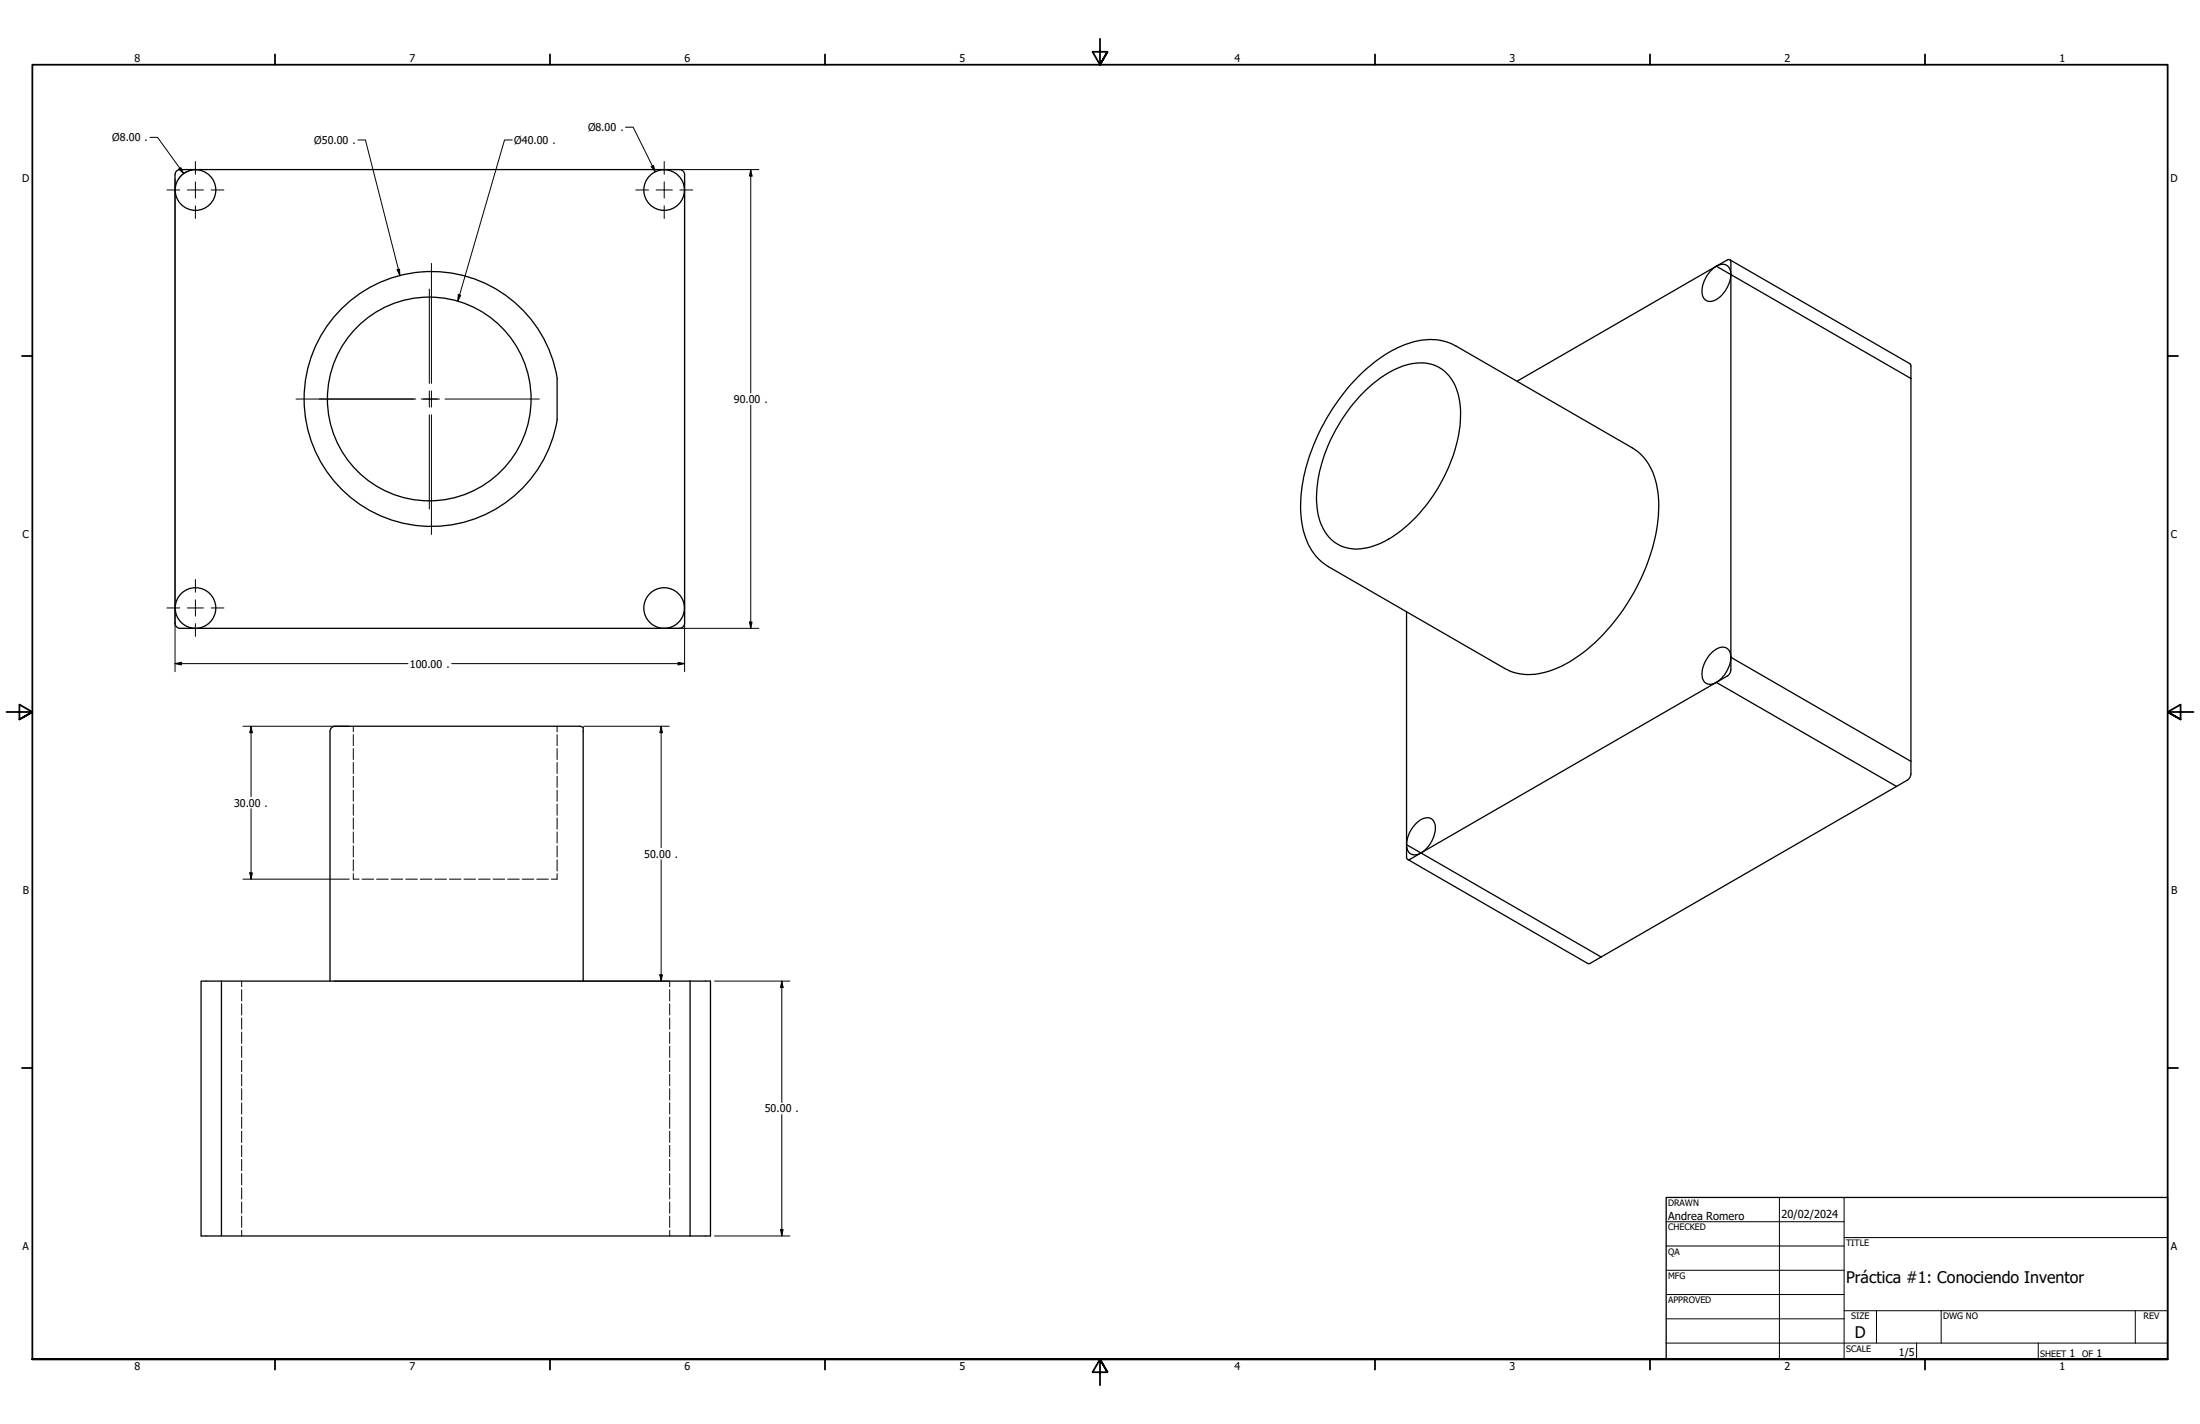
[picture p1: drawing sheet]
<svg xmlns="http://www.w3.org/2000/svg" width="864mm" height="559mm" viewBox="0 0 864 559" stroke-linecap="round" stroke-linejoin="round" font-family="sans-serif">
<!-- layer: Hidden (ANSI) -->
<g fill="none" stroke="#000" stroke-width=".39">
<path d="M138.7 285v2.2M138.7 288.3v4.3M138.7 293.8v4.3M138.7 299.2v4.3M218.7 285v2.2M218.7 288.3v4.3M218.7 293.8v4.3M218.7 299.2v4.3M138.7 304.6v4.4M138.7 310.1v4.4M138.7 315.5v4.4M218.7 304.6v4.4"/>
<path d="M218.7 310.1v4.4M218.7 315.5v4.4M138.7 321v4.4M138.7 326.5v4.3M138.7 331.9v4.4M138.7 337.4v4.4M218.7 321v4.4M218.7 326.5v4.3M218.7 331.9v4.4M218.7 337.4v4.4M138.7 342.8v2.2h2.3M142.1 345h4.6"/>
<path d="M147.8 345h4.6M153.5 345h4.6M159.3 345h4.5M165 345h4.5M170.7 345h4.6M176.4 345h4.6M182.1 345h4.6M187.8 345h4.6M193.5 345h4.6M199.3 345h4.5M205 345h4.5M210.7 345h4.6"/>
<path d="M218.7 342.8v2.2h-2.3M94.9 385v2.2M94.9 388.4v4.4M94.9 393.9v4.4M94.9 399.5v4.4M262.9 385v2.2M262.9 388.4v4.4M262.9 393.9v4.4M262.9 399.5v4.4M94.9 405v4.4M94.9 410.5v4.5M94.9 416.1v4.5"/>
<path d="M262.9 405v4.4M262.9 410.5v4.5M262.9 416.1v4.5M94.9 421.6v4.5M94.9 427.2v4.5M94.9 432.8v4.4M94.9 438.3v4.5M262.9 421.6v4.5M262.9 427.2v4.5M262.9 432.8v4.4M262.9 438.3v4.5M94.9 443.9v4.4"/>
<path d="M94.9 449.5v4.4M94.9 455v4.4M262.9 443.9v4.4M262.9 449.5v4.4M262.9 455v4.4M94.9 460.6v4.4M94.9 466.1v4.4M94.9 471.7v4.4M94.9 477.2v4.4M262.9 460.6v4.4M262.9 466.1v4.4M262.9 471.7v4.4"/>
<path d="M262.9 477.2v4.4M94.9 482.8v2.2M262.9 482.8v2.2"/>
</g>
<!-- layer: Visible (ANSI) -->
<g fill="none" stroke="#000" stroke-width=".51">
<path d="M70.7 66.5l-1.4 .6-.6 1.5v176l.6 1.4 1.4 .6M70.7 66.5h196l1.4 .6 .6 1.4v176.1l-.6 1.4-1.4 .6h-196M260.7 66.6a8 8 0 0 0-7.1 11.7 8 8 0 0 0 13.6 .9 8 8 0 0 0-5.4-12.5l-1.1-.1M673.7 104.5a3.5 3.5 0 0 1 4.1-.4 3.5 3.5 0 0 1 1.6 3.7M673.7 104.5a12.1 12.1 0 0 0-5.4 11.5 3.5 3.5 0 0 0 6 1.2 13 13 0 0 0 5.1-9.4M673.7 104.5l4.3-2.5a.87 .87 0 0 1 1-.1 .87 .87 0 0 1 .4 .9v160.1a3.1 3.1 0 0 1-1.4 2.4l-4.3 2.5M673.7 104.5l5.7 3.3M673.7 104.5l-78.2 45.1M679 101.9l70.7 40.8 .4 .7v160.3a3 3 0 0 1-1.4 2.4l-4.2 2.5M679.4 107.8l70.7 40.7M218.7 148.6v16M218.7 148.6a50 50 0 0 0-76.6-33.9 50 50 0 0 0 0 83.8 50 50 0 0 0 76.6-33.9"/>
<path d="M534.2 146.7a45.5 45.5 0 0 1 23.9-13.2 21 21 0 0 1 13.4 2.3l69.3 40a22.4 22.4 0 0 1 9.9 17 66.9 66.9 0 0 1-9.4 39.9 69.7 69.7 0 0 1-29.4 29.2 23.3 23.3 0 0 1-21.1 .5l-69.3-40a24.2 24.2 0 0 1-10.8-19.9 69.8 69.8 0 0 1 12.5-42.4l1.1-1.4a74 74 0 0 1 9.9-12zM535.8 153.4a36.2 36.2 0 0 1 19.7-10.8 14.9 14.9 0 0 1 17 12.3 47.5 47.5 0 0 1-4.7 30.3 58.2 58.2 0 0 1-25.3 27.7 18.9 18.9 0 0 1-16.8 1 18.1 18.1 0 0 1-8.7-15.5 57.2 57.2 0 0 1 11.1-35.7l3.1-4.2zM552.1 240v96.4a.88 .88 0 0 0 .5 .8 .88 .88 0 0 0 .9 0l120.2-69.4M671.1 257a6.5 6.5 0 0 1 6.3-2.9 4.7 4.7 0 0 1 1.8 5.9 11.5 11.5 0 0 1-7.6 8.5 3.4 3.4 0 0 1-3.5-4 13.2 13.2 0 0 1 3-7.5zM679.4 257.9l70.7 40.9M673.7 267.8l70.8 40.8M129.5 287v98M131.5 285l-1.4 .6-.6 1.4M131.6 285h95.9M227.6 285l1.3 .5M228.9 285.6v99.4M744.5 308.6l-116 66.9"/>
<path d="M552.1 331.5l76.4 44M552.6 337.2l70.7 40.9h.7l4.5-2.6M556.1 322.9a4.5 4.5 0 0 1 6.4-1.1 8.1 8.1 0 0 1-.7 8.7 7.9 7.9 0 0 1-7.1 4.9 4.1 4.1 0 0 1-2.4-5.3 12.8 12.8 0 0 1 3.8-7.2zM78.9 385h200v100h-200zM86.9 385v100M270.9 385v100"/>
<circle cx="76.7" cy="74.6" r="8"/>
<circle cx="168.5" cy="156.6" r="40"/>
<circle cx="76.7" cy="238.6" r="8"/>
<circle cx="260.7" cy="238.6" r="8"/>
</g>
<!-- layer: Border (ANSI) -->
<g fill="none" stroke="#000" stroke-width=".7">
<path d="M431.8 15.2v10.2l-2.9-5.1h5.8l-2.9 5.1 2.9-5.1M107.9 21.3v4.1M215.9 21.3v4.1M323.8 21.3v4.1M539.8 21.3v4.1M647.7 21.3v4.1M755.6 21.3v4.1M8.6 139.7h4.1M850.9 139.7h4.1M2.5 279.4h10.2l-5.1-2.9v5.8l5.1-2.9-5.1 2.9M861.1 279.4h-10.2l5.1-2.9v5.8l-5.1-2.9 5.1 2.9M8.6 419.1h4.1"/>
<path d="M850.9 419.1h4.1M12.7 533.4v-508h838.2v508h-838.2h838.2M107.9 533.4v4.1M215.9 533.4v4.1M323.8 533.4v4.1M434.7 538.5l-2.9-5.1 2.9 5.1h-5.8l2.9-5.1v10.2M539.8 533.4v4.1M647.7 533.4v4.1M755.6 533.4v4.1"/>
</g>
<!-- layer: Title (ANSI) -->
<g fill="none" stroke="#000" stroke-width=".39">
<path d="M654 479.4h69.9M698.5 469.9v63.5M723.9 469.9v63.5M654 488.9h69.9M654 498.5h69.9M723.9 485.6h127M654 508h69.9M654 517.5h69.9M723.9 514.3h127M736.6 514.3v12.7M762 514.3v12.7M838.2 514.3v12.7"/>
<path d="M654 527h196.9M752.3 527v6.4M800.1 527v6.4"/>
</g>
<path d="M654 469.9h196.9v63.5h-196.9z" fill="none" stroke="#000" stroke-width=".51"/>
<!-- layer: Dimension (ANSI) -->
<g fill="none" stroke="#000" stroke-width=".39">
<path d="M58.9 53.9h2.9l10.3 14.2M140.5 54.9h2.9l13.6 53.2M201.1 54.9h-3l-18.4 63.3M245.6 49.9h2.9l8.7 17.5M68.7 70.2v4.3M68.7 74.7v163.7M70.2 66.4l.8-.6 1.1 2.3zM75.2 66.8a8 8 0 0 0-5.3 3.6M255.7 65.4l.8-.4 .7 2.4zM262.3 66.5h35.6M268.7 70.2v4.3M268.7 74.7v188.9"/>
<path d="M294.7 66.5l.5 2.6h-1zM294.7 66.5v87.7M155.9 105.9l.9-.3 .2 2.5zM179.9 115.6l.9 .3-1.1 2.3zM294.7 158.9v87.7M68.7 238.7v24.9M262.3 246.6h35.6M266.2 259.9l2.5 .5-2.5 .5zM294.2 244.1h1l-.5 2.5zM68.7 260.4l2.5-.5v1zM68.7 260.4h91.4M177.3 260.4h91.4"/>
<path d="M95.4 285h41.7M98.6 285l.5 2.5h-1.1zM98.6 285v27.6M229.1 285h33.6M259.5 285l.5 2.5h-1zM259.5 285v47.6M98.6 317.4v27.6M259.5 337.4v47.6M95.4 345h41.7M98 342.5h1.1l-.5 2.5zM131.1 385h131.6M259 382.5h1l-.5 2.5z"/>
<path d="M280.5 385h29.6M306.9 385l.5 2.5h-1zM306.9 385v47.6M306.9 437.4v47.6M280.5 485h29.6M306.4 482.5h1l-.5 2.5z"/>
</g>
<g fill="#000">
<path d="M70.2 66.4l.8-.6 1.1 2.3zM255.7 65.4l.8-.4 .7 2.4zM294.7 66.5l.5 2.6h-1zM155.9 105.9l.9-.3 .2 2.5zM179.9 115.6l.9 .3-1.1 2.3zM68.7 260.4l2.5-.5v1zM294.2 244.1h1l-.5 2.5zM266.2 259.9l2.5 .5-2.5 .5zM98.6 285l.5 2.5h-1.1zM259.5 285l.5 2.5h-1zM98 342.5h1.1l-.5 2.5zM259 382.5h1l-.5 2.5z"/>
<path d="M306.9 385l.5 2.5h-1zM306.4 482.5h1l-.5 2.5z"/>
</g>
<!-- layer: Center Mark (ANSI) -->
<g fill="none" stroke="#000" stroke-width=".39">
<path d="M65.5 74.5h5M73.5 74.5h6.4M76.7 63.4v5M76.7 71.4v6.3M82.9 74.5h5M249.6 74.5h5M257.6 74.5h6.3M260.7 63.4v5M260.7 71.4v6.3M266.9 74.5h5M76.7 80.8v4.9M260.7 80.8v4.9"/>
<path d="M168.5 113.4v37M169.4 103.4v47M116.2 156.6h47M165.4 156.6h6.3M166.2 156.6h6.3M168.5 153.4v6.4M169.4 153.4v6.4M174.7 156.6h37M168.5 162.8v37M169.4 162.8v46.9M65.5 238.6h5M73.5 238.6h6.4"/>
<path d="M76.7 227.4v5M76.7 235.4v6.3M82.9 238.6h5M76.7 244.7v5"/>
</g>
<g font-size="6.3">
<text x="724.7" y="503.6">Práctica #1: Conociendo Inventor</text>
<text x="728.1" y="524.9">D</text>
</g>
<g font-size="4.3">
<text x="654.8" y="478.6">Andrea Romero</text>
<text x="699.3" y="478">20/02/2024</text>
</g>
<g font-size="4.2">
<text x="52.8" y="24.4">8</text>
<text x="160.8" y="24.4">7</text>
<text x="268.7" y="24.4">6</text>
<text x="376.7" y="24.4">5</text>
<text x="484.6" y="24.4">4</text>
<text x="592.6" y="24.4">3</text>
<text x="700.5" y="24.4">2</text>
<text x="808.5" y="24.4">1</text>
<text x="230.8" y="51.4">Ø8.00 .</text>
<text x="44.1" y="55.4">Ø8.00 .</text>
<text x="123.4" y="56.5">Ø50.00 .</text>
<text x="201.9" y="56.5">Ø40.00 .</text>
<text x="8.8" y="71.4">D</text>
<text x="852" y="71.4">D</text>
<text x="288.1" y="158.1">90.00 .</text>
<text x="8.9" y="211.1">C</text>
<text x="852.2" y="211.1">C</text>
<text x="160.9" y="261.9">100.00 .</text>
<text x="91.9" y="316.5">30.00 .</text>
<text x="252.9" y="336.5">50.00 .</text>
<text x="9" y="350.8">B</text>
<text x="852.2" y="350.8">B</text>
<text x="300.2" y="436.5">50.00 .</text>
<text x="8.9" y="490.5">A</text>
<text x="852.2" y="490.5">A</text>
<text x="745.4" y="532">1/5</text>
<text x="812.4" y="532.6">1</text>
<text x="823" y="532.6">1</text>
<text x="52.8" y="537.5">8</text>
<text x="160.8" y="537.5">7</text>
<text x="268.7" y="537.5">6</text>
<text x="376.7" y="537.5">5</text>
<text x="484.6" y="537.5">4</text>
<text x="592.6" y="537.5">3</text>
<text x="700.5" y="537.5">2</text>
<text x="808.5" y="537.5">1</text>
</g>
<g font-size="3.5">
<text x="654.8" y="473.2">DRAWN</text>
<text x="654.8" y="482.8">CHECKED</text>
<text x="724.7" y="488.9">TITLE</text>
<text x="654.8" y="492.3">QA</text>
<text x="654.8" y="501.8">MFG</text>
<text x="654.8" y="511.4">APPROVED</text>
<text x="726.7" y="517.7">SIZE</text>
<text x="762.8" y="517.7">DWG NO</text>
<text x="841.4" y="517.7">REV</text>
<text x="724.7" y="530.4">SCALE</text>
<text x="800.9" y="532.6">SHEET</text>
<text x="817.4" y="532.6">OF</text>
</g>
</svg>
